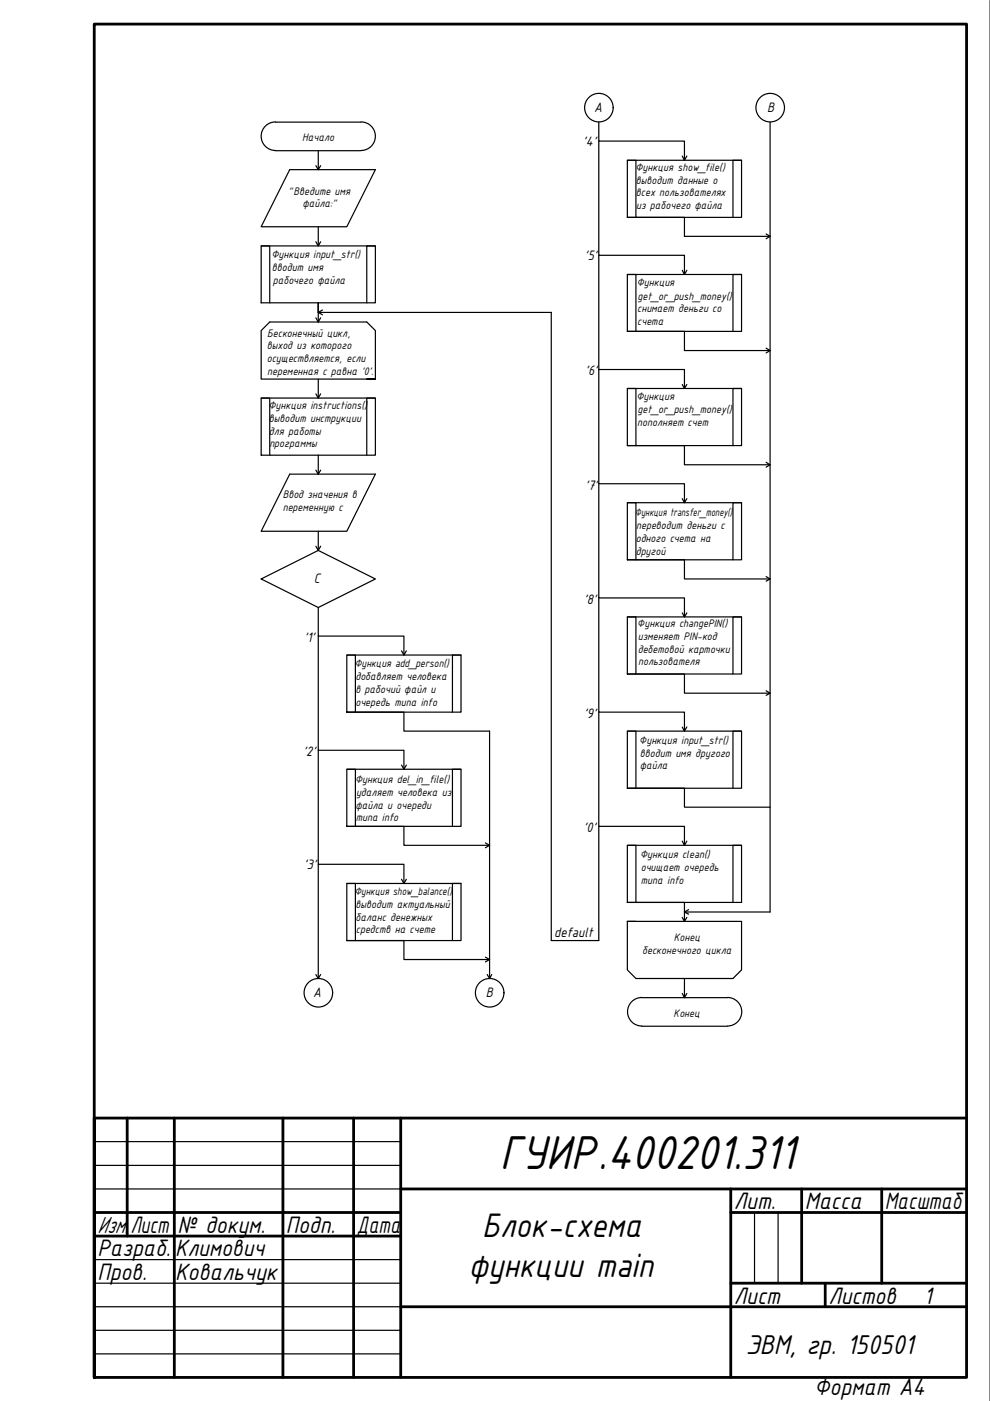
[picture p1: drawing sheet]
<svg xmlns="http://www.w3.org/2000/svg" width="210mm" height="297mm" viewBox="0 0 210 297" stroke-linecap="round" stroke-linejoin="round" font-family="sans-serif">
<!-- layer: 0 -->
<g fill="none" stroke="#000" stroke-width=".59">
<path d="M27 237.1v25M37 237.1v54.9M60 237.1v54.9M75 237.1v54.9M85 237.1v54.9M204.9 237.1h-184.9v54.9h184.9v-286.9h-184.9v286.9M20 257.1h65M85 252.1h119.9M154.9 257.1h50M154.9 252.1v39.9M170 252.1v20M186.9 252.1v20"/>
<path d="M20 262.1h65M85 277.1h119.9M154.9 272.1h50M175 272.1v5"/>
</g>
<g fill="none" stroke="#000" stroke-width=".25">
<path d="M209.9 .1v296.9M58.4 25.9h18.1M58.4 31.9h18.1M58.4 25.9a3 3 0 0 0-3 3 3 3 0 0 0 3 3M61.4 36h18.2l-6.1 12.1h-18.1zM67 35.1l.5 .9 .5-.9M67.5 31.9v4.1M76.6 25.9a3 3 0 0 1 3 3 3 3 0 0 1-3 3M127 25.9v4h18.1v4.1M127 29.9v24.2h18.1v4.1M133 34h24.2v12.1h-24.2zM133 34h1.8v12.1"/>
<path d="M144.7 33.1l.4 .9 .5-.9M157.2 34h-1.8v12.1M163.3 25.9v167.5h-18.2M55.4 52.1h24.2v12.1h-24.2zM55.4 52.1h1.8v12.1M67 51.3l.5 .8 .5-.8M67.5 48.1v4M79.6 52.1h-1.8v12.1M127 54.1v24.2h18.1v4.1M133 46.1h12.1v4h18.2M133 58.2h24.2v12.1h-24.2zM133 58.2h1.8v12.1"/>
<path d="M144.7 57.3l.4 .9 .5-.9M157.2 58.2h-1.8v12.1M162.4 49.6l.9 .5-.9 .5M67 67.4l.5 .9 .5-.9M67.5 68.3v-4.1v2h49.4v133.2h10.1v-24.2M68.4 65.7l-.9 .5 .9 .5M127 78.3v24.3h18.1v4M133 70.3h12.1v4h18.2M162.4 73.8l.9 .5-.9 .5M55.4 84.4h24.2v12.1h-24.2zM55.4 84.4h1.8v12.1M67 83.5l.5 .9 .5-.9"/>
<path d="M67 99.7l.5 .8 .5-.8M67.5 80.4v4M67.5 96.5v4M77.8 80.4h1.8h-24.2v-10.3l1.8-1.8h20.6l1.8 1.8v10.3M79.6 84.4h-1.8v12.1M133 82.4h24.2v12.1h-24.2zM133 82.4h1.8v12.1M133 94.5h12.1v4h18.2M144.7 81.5l.4 .9 .5-.9M157.2 82.4h-1.8v12.1M162.4 98l.9 .5-.9 .5M61.4 100.5h18.2l-6.1 12.1h-18.1z"/>
<path d="M67 115.8l.5 .9 .5-.9M67.5 112.6v4.1M127 102.6v24.2h18.1v4M133 106.6h24.2v12.1h-24.2zM133 106.6h1.8v12.1M133 118.7h12.1v4.1h18.2M144.7 105.7l.4 .9 .5-.9M157.2 106.6h-1.8v12.1M55.4 122.8l12.1-6.1 12.1 6.1-12.1 6zM67.5 128.8v6.1h18.1v4M67.5 134.9v24.2h18.1v4M73.5 138.9h24.2v12.1h-24.2z"/>
<path d="M73.5 138.9h1.9v12.1M85.1 138l.5 .9 .5-.9M97.7 138.9h-1.8v12.1M127 126.8v24.2h18.1v4M133 130.8h24.2v12.1h-24.2zM133 130.8h1.8v12.1M144.7 129.9l.4 .9 .5-.9M157.2 130.8h-1.8v12.1M162.4 122.2l.9 .6-.9 .4M67.5 159.1v24.1h18.1v4.1M73.5 151h12.1v4h18.2v52.5M127 151v24.2h18.1v4"/>
<path d="M133 142.9h12.1v4.1h18.2M133 155h24.2v12.1h-24.2zM133 155h1.8v12.1M145.6 154.1l-.5 .9-.4-.8M157.2 155h-1.8v12.1M162.4 146.5l.9 .5-.9 .4M73.5 163.1h24.2v12.1h-24.2zM73.5 163.1h1.9v12.1M73.5 175.2h12.1v4h18.2M85.1 162.2l.5 .9 .5-.9M97.7 163.1h-1.8v12.1M102.9 178.7l.9 .5-.9 .5"/>
<path d="M133 167.1h12.1v4h18.2M133 179.2h24.2v12.1h-24.2zM133 179.2h1.8v12.1M144.7 178.3l.4 .9 .5-.9M157.2 179.2h-1.8v12.1M67.5 183.2v24.3M73.5 187.3h24.2v12.1h-24.2zM73.5 187.3h1.9v12.1M73.5 199.4h12.1v4h18.2M85.1 186.4l.5 .9 .5-.9M97.7 187.3h-1.8v12.1M133 191.3h12.1v4.1"/>
<path d="M133 195.4v10.2l1.8 1.9h20.6l1.8-1.9v-10.2h-24.2h1.8M144.7 194.5l.4 .9 .5-.9M146 192.9l-.9 .5 .9 .4M67 206.6l.5 .9 .5-.9M102.9 202.9l.9 .5-.9 .5M103.3 206.6l.5 .9 .5-.9M136.1 211.5h18.1M136.1 217.6h18.1M136.1 211.5a3 3 0 0 0-3 3 3 3 0 0 0 3 3M144.7 210.6l.4 .9 .5-.9M145.1 207.5v4M154.2 211.5a3 3 0 0 1 3.1 3 3 3 0 0 1-3.1 3"/>
<path d="M20 242h65M20 247.1h65M20 252.1h65M154.9 252.1v5M160 257.1v15M165 257.1v15M20 267.1h65M20 272.1h65M20 277.1h65M20 282.1h65M20 287h65"/>
<circle cx="127" cy="22.8" r="3"/>
<circle cx="163.3" cy="22.8" r="3"/>
<circle cx="67.5" cy="210.5" r="3"/>
<circle cx="103.8" cy="210.5" r="3"/>
</g>
<text font-size="10.9" x="106" y="247.9">ГУИР.400201.311</text>
<g font-size="7.8">
<text x="102.2" y="262.4">Блок-схема</text>
<text x="99.3" y="270.7">функции main</text>
</g>
<text font-size="6.2" x="158.1" y="287">ЭВМ, гр. 150501</text>
<g font-size="5.4">
<text x="155.6" y="256.4">Лит.</text>
<text x="170.6" y="256.4">Масса</text>
<text x="187.6" y="256.4">Масштаб</text>
<text x="20.7" y="261.4">Изм.</text>
<text x="27.6" y="261.4">Лист</text>
<text x="37.6" y="261.4">№ докум.</text>
<text x="60.6" y="261.4">Подп.</text>
<text x="75.6" y="261.4">Дата</text>
<text x="20.7" y="266.3">Разраб.</text>
<text x="37.1" y="266.4">Климович</text>
<text x="20.7" y="271.3">Пров.</text>
<text x="37.1" y="271.5">Ковальчук</text>
<text x="155.6" y="276.4">Лист</text>
<text x="175.6" y="276.4">Листов</text>
<text x="195.8" y="276.4">1</text>
<text x="172.6" y="295.9">Формат А4</text>
</g>
<g font-size="3.1">
<text x="125.9" y="23.8">А</text>
<text x="162.7" y="23.8">В</text>
<text x="123.6" y="30.9">'4'</text>
<text x="124" y="55.2">'5'</text>
<text x="124" y="79.6">'6'</text>
<text x="124" y="103.9">'7'</text>
<text x="66.5" y="123.7">C</text>
<text x="123.8" y="128.1">'8'</text>
<text x="64.5" y="136">'1'</text>
<text x="123.8" y="152.3">'9'</text>
<text x="64.3" y="160.3">'2'</text>
<text x="123.7" y="176.5">'0'</text>
<text x="64.4" y="184.3">'3'</text>
<text x="117.5" y="198.7">default</text>
<text x="66.4" y="211.4">А</text>
<text x="103" y="211.5">В</text>
</g>
<g font-size="2.5">
<text x="64.1" y="29.9">Начало</text>
<text x="61.1" y="41.3">&quot;Введите имя</text>
<text x="134.7" y="36.2">Функция show_file()</text>
<text x="134.8" y="38.9">выводит данные о</text>
<text x="134.8" y="41.6">всех пользователях</text>
<text x="64.1" y="44">файла:&quot;</text>
<text x="134.9" y="44.3">из рабочего файла</text>
<text x="57.6" y="54.8">Функция input_str()</text>
<text x="57.7" y="57.5">вводит имя</text>
<text x="57.8" y="60.1">рабочего файла</text>
<text x="135" y="60.7">Функция</text>
<text x="135.2" y="63.6">get_or_push_money()</text>
<text x="56.6" y="71.4">Бесконечный цикл,</text>
<text x="135.1" y="66.2">снимает деньги со</text>
<text x="135.1" y="68.9">счета</text>
<text x="56.6" y="74.1">выход из которого</text>
<text x="56.6" y="76.7">осуществляется, если</text>
<text x="56.6" y="79.4">переменная с равна '0'.</text>
<text x="56.9" y="86.8">Функция instructions()</text>
<text x="57" y="89.4">выводит инструкции</text>
<text x="135" y="84.7">Функция</text>
<text x="135.2" y="87.6">get_or_push_money()</text>
<text x="57" y="92.1">для работы</text>
<text x="57.1" y="94.8">программы</text>
<text x="135.1" y="90.3">пополняет счет</text>
<text x="59.9" y="105.6">Ввод значения в</text>
<text x="59.9" y="108.4">переменную с</text>
<text x="134.7" y="109.4">Функция transfer_money()</text>
<text x="134.9" y="112.2">переводит деньги с</text>
<text x="134.8" y="114.9">одного счета на</text>
<text x="134.8" y="117.6">другой</text>
<text x="135.1" y="133">Функция changePIN()</text>
<text x="135.2" y="135.7">изменяет PIN-код</text>
<text x="75.2" y="141.5">Функция add_person()</text>
<text x="135.2" y="138.4">дебетовой карточки</text>
<text x="135.3" y="141">пользователя</text>
<text x="75.4" y="144.3">добавляет человека</text>
<text x="75.4" y="146.9">в рабочий файл и</text>
<text x="75.4" y="149.6">очередь типа info</text>
<text x="135.6" y="157.8">Функция input_str()</text>
<text x="135.7" y="160.5">вводит имя другого</text>
<text x="75.3" y="166.1">Функция del_in_file()</text>
<text x="135.7" y="163.1">файла</text>
<text x="75.4" y="171.5">файла и очереди</text>
<text x="75.5" y="168.8">удаляет человека из</text>
<text x="75.4" y="174.1">типа info</text>
<text x="135.7" y="182">Функция clean()</text>
<text x="135.8" y="184.7">очищает очередь</text>
<text x="75.2" y="189.7">Функция show_balance()</text>
<text x="135.9" y="187.4">типа info</text>
<text x="75.4" y="192.5">выводит актуальный</text>
<text x="75.4" y="195.2">баланс денежных</text>
<text x="75.4" y="197.9">средств на счете</text>
<text x="136.1" y="202.3">бесконечного цикла</text>
<text x="142.9" y="199.5">Конец</text>
<text x="142.8" y="215.7">Конец</text>
</g>
</svg>
